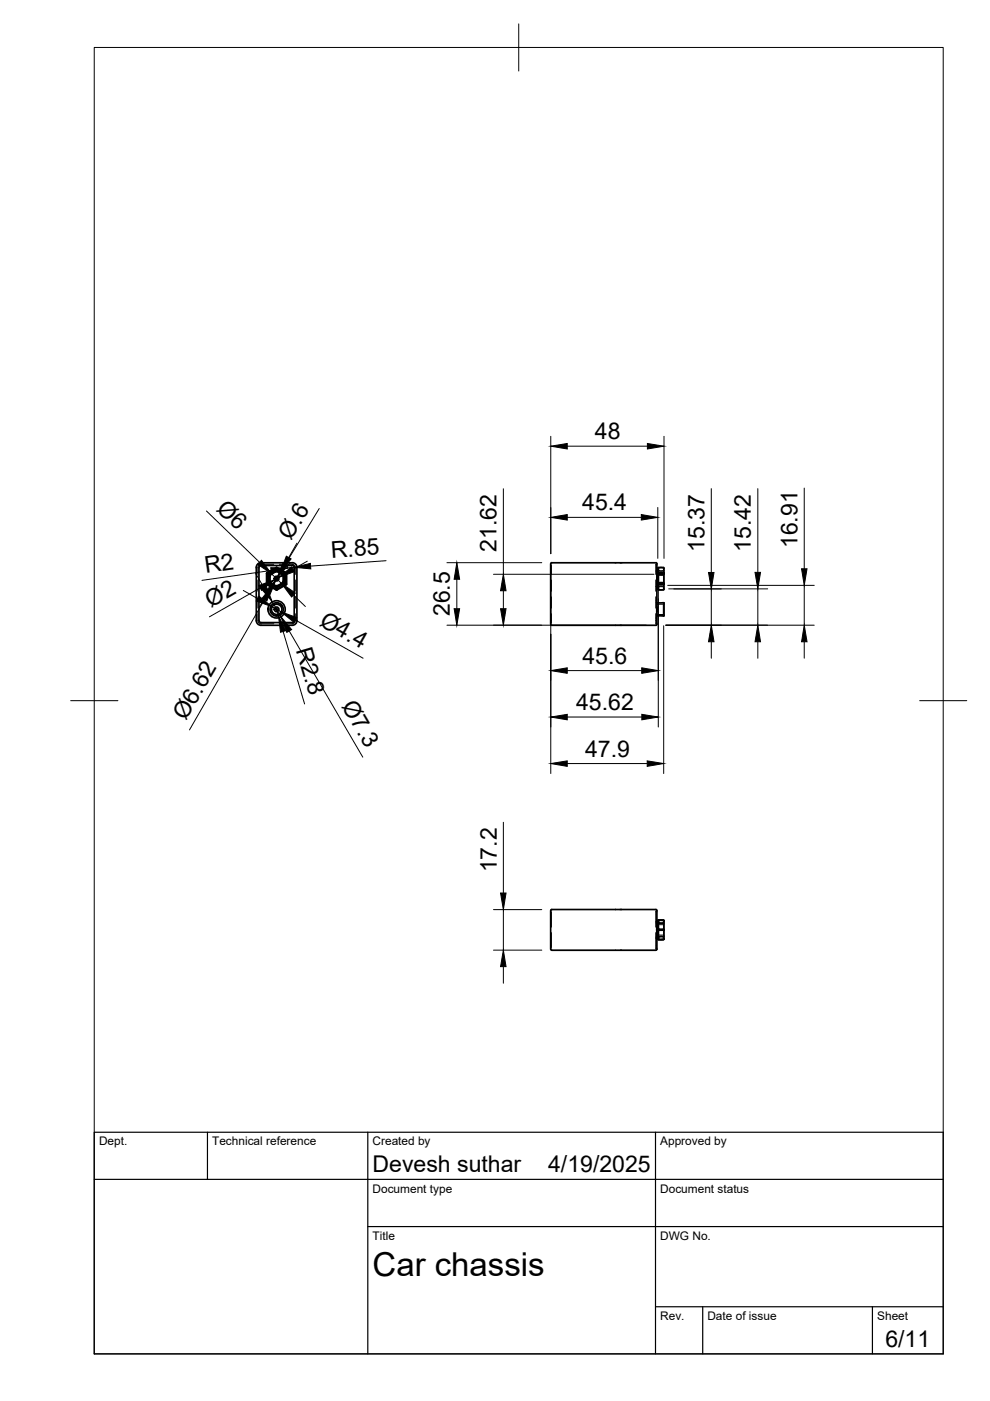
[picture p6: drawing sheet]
<svg xmlns="http://www.w3.org/2000/svg" width="210mm" height="297mm" viewBox="0 0 210 297" stroke-linecap="round" stroke-linejoin="round" font-family="sans-serif">
<!-- layer: Hidden -->
<g fill="none" stroke="#000" stroke-width=".21">
<path d="M58 119.6h-2.7l-.4 .2-.2 .4v1.6M59.2 119.6h2.8l.4 .2 .2 .4v1.6M116.8 119.7l.1 .2v1.9M139.3 119.7l-.2 .2M54.7 130.1v1.6l.2 .4 .4 .2h2.7M54.7 123v2.4M54.7 126.5v2.4M56.6 121.6v2.2M56.7 123.9l1.9 1.1M56.7 121.7v2M56.8 123.8l1.8 1.1M56.9 121.8l-.3 .9 .3 .9"/>
<path d="M56.9 123.7l.7 .7 1 .3M56.9 121.8v1.8M57 121.8v1.8M57 123.7l1.6 .9-1.6-.9M57.1 122.1a1.65 1.65 0 0 0 .7 2M57.1 121.9v1.6M57.2 121.9l-.2 .8 .2 .8M57.2 121.8l1.4-.8-.8 .3-.6 .5M57.2 123.6l1.4 .8M57.2 123.6l.6 .5 .8 .3M57.3 122.1v1.2M57.4 128.6l.5-.6 .6-.2 .9 .2 .5 .6"/>
<path d="M57.4 129.8l.5 .6 .6 .2 .9-.2 .5-.6M57.4 123.6l.4 .3 .7 .3M57.8 121.3a1.63 1.63 0 0 1 2.1 .4M58.5 121.2l-.5 .1-.6 .5M58.6 120.7l-1 .3-.7 .7M58.6 120.8l-1.6 .9M58.6 120.5l-1.8 1.1M58.6 120.4l-1.9 1.1M58.7 120.7l.9 .3 .7 .7-1.6-.9M58.7 120.8l1.6 .9M58.7 120.5l1.8 1.1M58.7 120.4l1.9 1.1"/>
<path d="M58.8 121.2l.5 .1 .5 .5M59.8 123.6l-.3 .3-.7 .3M60 122.1v1.2M60 123.6l-.5 .5-.8 .3M60.1 121.8l-1.4-.8 .8 .3 .5 .5M60.1 123.6l-1.4 .8M60.1 121.9v1.6l.2-.8-.2-.8M60.3 123.7l-1.6 .9 1.6-.9M60.3 122.7a1.67 1.67 0 0 1-1.4 1.6M60.3 123.7l-.7 .7-.9 .3M60.3 121.8v1.8M60.4 121.8l.2 .9-.2 .9"/>
<path d="M60.5 123.8l-1.8 1.1M60.5 121.7v2M60.6 123.9l-1.9 1.1M60.7 121.6v2.2M62.6 130.1v1.6l-.2 .4-.4 .2h-2.8M62.6 123v2.4M62.6 126.5v2.4M116.9 130.1v1.9l-.1 .2M116.9 123v2.4M116.9 126.5v2.4M139.1 130.1v2.2v-2.2M139.1 121.8v-2.2v2.2"/>
<path d="M139.1 123v2.4M139.1 126.5v2.4M139.1 121.1h.1M139.1 124.3h.1M139.1 127.4h.1M139.1 131h.1M139.1 124.3l.2 .1M139.1 132l.2 .2M139.1 127.7l.1 .1M139.2 127.8v2.8h.1M139.2 130.6h-.1M139.2 127.8h.1"/>
<path d="M139.3 122.2v1M139.3 128.7v1M139.3 121l-.2 .1M139.4 121.2v3M139.4 124.2l.1 .2M139.4 122.5l-.2 .2 .2 .2M139.4 129l-.2 .2 .2 .2M139.5 123.7h.1M139.5 124.7h.1M139.5 121.8h.1M139.5 123.6h.1M139.5 120.7h.1"/>
<path d="M139.5 121.7h.1M139.5 120.7v4M139.5 123.6v.1M139.5 121.7v.1M139.5 120.7v1M139.5 121.8v1.8M139.5 123.7v1M139.5 124.6h.1M139.5 121l-.1 .2M139.6 121.6h1.1v2.2h-1.1zM139.6 121.7v-1.2l.3-.1 .8 .1v1.2M139.6 123.7v.1"/>
<path d="M139.6 121.8h-.1M139.6 120.8h-.1M139.6 121.7h-.1M139.6 124.5a.97 .97 0 0 1 1.2 0M139.6 123.6h1.2M139.6 121.8l.1 .1a.98 .98 0 0 0 1.1-.1M139.6 121.7l.1 2zM139.6 120.9a.97 .97 0 0 0 1.2 0M139.6 121.8h.1M139.6 121.7v-1.2l.1 1.2M139.6 123.7v1.2l.1-1M139.7 123.8h.1"/>
<path d="M139.7 123.7v.1M139.7 124.5h1M139.7 123.6h1M139.7 121.8v.1M139.7 121.6h.1M139.7 121.8h1M139.7 120.9h1M139.7 123.5h1M139.7 123.5l-.1 .1M139.7 123.5v.1M139.7 123.5l1 .1M140.7 123.5l.1 .1"/>
<path d="M140.7 123.7v1.2l-.4 .1-.7-.1v-1M140.7 121.8l-1 .1M140.8 121.8h-.1M140.8 128l-1.5 .1v2.2l1.5 .1M116.8 193.2l.1 .2v3.2M116.9 197.7v3.2l-.1 .2M139.1 196.6v-3.4v3.4M139.1 197.7v3.4v-3.4M139.1 195.3h.1M139.1 195.5h.1M139.1 199h.1M139.1 198.8h.1"/>
<path d="M139.1 198.8l.2 .1M139.1 195.7l.1 .1M139.2 195.8v2.8M139.2 198.6h1.5M139.2 198.6h-.1M139.2 195.8h1.5M139.3 196.6v1.1M139.3 193.2l-.2 .2M139.3 195.4l-.2 .1M139.3 198.2l1.5 .1M139.4 195.7v3M139.4 198.7l.1 .1"/>
<path d="M139.4 197l-.2 .2 .2 .1M139.5 195.4v.1M139.5 195.5h.1M139.5 198.8h.1M139.5 195.2v1.9v-1.6M139.5 198.8v.1M139.5 198.8v-1.6v1.9M139.5 198.8l.1 .1M139.5 195.5l-.1 .2M139.6 199l.5 .2 .6-.2M139.6 195.3l.5-.2 .6 .2M139.6 197.2v1.9l1.1-.1"/>
<path d="M139.6 195.4l-.1 .1M139.6 195.5h-.1M139.6 198.7l.1-.1 .5-.1 .6 .2M139.6 199h.1M139.6 195.6l.1 .1 .5 .1 .6-.2M139.6 195.3h.1M139.6 195.6l.1 .2h.5l.6-.2M139.6 198.7l.1-.2h.5l.6 .2M139.6 195.3v1.8M139.6 197.2v1.8M139.7 198.7h1M139.7 195.6h1"/>
<path d="M139.7 195.3v1.8M139.7 197.2v1.8M140.7 195.3l-1.1-.1v1.9M140.7 195.3v1.8M140.7 197.2v1.8M140.7 197.2v1.4M140.7 195.8v1.3M140.7 195.8h.1M140.8 198.5l-.1 .1M140.8 196l-1.5 .1M139.1 200.9l.2 .2"/>
</g>
<!-- layer: Visible -->
<g fill="none" stroke="#000" stroke-width=".36">
<path d="M54.6 119.6l.7-.3h6.7a.97 .97 0 0 1 .9 1l.1 11.3a1.01 1.01 0 0 1-1 1h-6.7a1.01 1.01 0 0 1-1-1v-11.3zM55 120.1l.3-.2h6.7l.3 .2 .1 11.5-.2 .3-6.9 .1-.3-.2zM56.5 121.5l.8 .4v1.6l-.8 .4zM56.6 124l.7-.5 1.3 .8v.8zM56.6 121.4l2-1.1v.8l-1.3 .8zM56.9 123.6l.1 .1M57 121.6l-.1 .1M57.2 123.5h.1M57.2 121.8v.1M57.3 123.3l.2 .3M57.5 121.8l-.2 .3M58.5 124.2h.3"/>
<path d="M58.5 121.2h.3M58.6 120.3h.1M58.6 124.7h.1M58.6 120.7h.1M58.7 124.3l1.3-.8 .7 .5-2 1.1zM58.7 124.3h.1M58.7 120.3l2 1.1-.7 .4M58.7 120.3v.8l1.3 .8M58.7 120.3h.1M58.7 121h-.1M58.7 124.3h-.1M59.8 121.8l.2 .3"/>
<path d="M60 123.3l-.2 .3M60 121.9l.8-.4v2.4l-.8-.4zM60 121.8v.1M60.1 121.8v.1M60.1 123.5h.1M60.4 121.6v.1M60.4 123.6v.1M60.8 121.5l-.1 .1M116.8 132.4v-12.9l.2-.2 22.2 .1 .1 13M116.8 132.4l.2 .2h22.1l.2-.2M139.3 124.4l.2 .3M139.3 120.9v.1"/>
<path d="M139.5 123.8l.4 .2 .9-.2M139.5 123.7l.1 .1M139.5 121.5h1.3M139.5 120.5a1.21 1.21 0 0 1 1.3 0M139.5 120.5v1.2M139.5 120.7l-.2 .3M139.6 123.9h.1M139.6 121.5v.1M139.6 123.8h1.1M139.6 121.6h1.1M139.6 123.8v.1M139.6 123.8l.1 .1"/>
<path d="M139.6 121.6h.1M139.6 121.6h-.1M139.6 123.9h1M139.6 121.5h1M139.6 121.5h.1M139.7 121.5v.1M140.7 121.5h.1M140.7 121.6h.1M140.7 123.8h.1M140.7 121.5v.1M140.7 127.8v2.8h-1.4M140.7 127.8h-1.4"/>
<path d="M140.7 127.8v2.8M140.8 120.5v4.4a1.13 1.13 0 0 1-1.3 0v-3.2M140.8 123.7l-.1 .1M116.8 192.9l22.3-.1 .2 .2v8.3l-.2 .2h-22.1l-.2-.2zM139.3 198.9h.1M139.3 198.9l.2 .2M139.5 199a1.33 1.33 0 0 0 1.3 0M139.5 197.2h.1M139.5 195.2l-.2 .2M139.6 197.2h.1M139.6 197.1h1.1M139.6 195.1h1.1"/>
<path d="M139.6 197.1h.1M139.6 197.2h1.1M139.6 197.1h-.1M139.6 195.1l-.1 .2M139.6 197.1h1M139.6 197.2h1M139.6 197.1h-.1v-1.9a1.26 1.26 0 0 1 1.3 0v3.9a1.21 1.21 0 0 1-1.3 0v-1.9M139.7 197.2h-.1M139.7 197.1h1M139.7 197.2h1M139.7 197.1h.1M139.7 197.1h.9"/>
<path d="M139.7 197.2h.9M139.7 197.2h.1M140.7 197.1h.1M140.7 197.2h.1M140.7 197.1h.1h-.1M140.7 195.1l.1 .2M140.7 197.2h.1h-.1M140.7 197.1v.1"/>
<circle cx="58.6" cy="122.7" r=".16"/>
<circle cx="58.6" cy="129.2" r=".16"/>
<circle cx="58.6" cy="122.7" r=".5"/>
<circle cx="58.6" cy="129.2" r=".5"/>
<circle cx="58.6" cy="129.2" r="1.83"/>
<circle cx="58.7" cy="129.2" r="1.1"/>
<circle cx="58.7" cy="129.2" r="1.41"/>
</g>
<g fill="#000">
<circle cx="139.6" cy="123.8" r=".18"/>
<circle cx="139.6" cy="121.6" r=".18"/>
<circle cx="139.6" cy="197.2" r=".18"/>
<circle cx="139.7" cy="197.2" r=".18"/>
<circle cx="139.7" cy="197.1" r=".18"/>
</g>
<!-- layer: BORDER -->
<path d="M20 10.1h180v276.9h-180zM110 5.1v10M15 148.6h10M195 148.6h10" fill="none" stroke="#000" stroke-width=".21"/>
<!-- layer: TITLEBLOCK -->
<path d="M20 240.1h180v46.9h-180zM20 250h180M44 240.1v9.9M78 240.1v46.9M139 240.1v46.9M78 260.1h122M139 277.1h61M149 277.1v9.9M185 277.1v9.9" fill="none" stroke="#000" stroke-width=".25"/>
<!-- layer: FD_Dimensions -->
<g fill="none" stroke="#000" stroke-width=".21">
<path d="M116.8 92.5v24.9M120.3 94.6h17M140.8 92.5v25.9M43.8 108.3l11.2 10.9M61.9 119.3a1.01 1.01 0 0 0-1 1.1l1.5-.1M62.9 115.2l-1.7 3M65.2 119l-3.1 1.7M67.7 107.8l-7.2 11.8M81.9 118.9l-16.1 1.1M94.8 119.3h20.1M106.7 103.6v18.2M120.3 109.7h15.7"/>
<path d="M139.5 107.6v10.8M150.8 103.6v17.8M160.7 103.6v17.8M170.5 103.5v17.1M51.6 125.2l3 1.7M54.2 121.6l1.7 3M55.2 124.7l-10.8 6.1M56.1 127.2l-15.9 27.6M56.7 125.8l-1.8 3M57.5 121l-14.7 2M57.6 121.6l2.1 2.1M57.7 128.6l1.9 1.1"/>
<path d="M57.7 127.6l1.9 3.2M58.6 129.2l.4 1.3M58.7 122.6l-.1 .2M59.1 122.4l-.9 .5M59.5 121.2l-1.7 2.9M60 133.9l4.6 15.4M61.3 133.8l15.6 26.7M62.2 126.2l2.5 2.4M62.4 120.3h.1M62.6 131.5l14.4 8.1M94.8 132.6h42.2M96.9 122.8v6.3"/>
<path d="M104.6 121.8h34.1M106.7 125.3v3.8M116.8 121.6v42.4M139.6 123.6v30.5M140.7 132.7v31.3M141.2 132.6h31.4M141.6 124.1h31M141.8 124.8h21M142.9 124.9h10M150.8 124.9v7.7M150.8 136.1v3.5M160.7 124.8v7.8"/>
<path d="M160.7 136.1v3.5M170.5 124.1v8.5M170.5 136.1v3.5M120.3 152h15.8M120.3 142.2h15.8M106.7 174.3v15M120.3 161.9h16.9M104.6 192.9h10.3M106.7 192.9v8.6M104.6 201.5h10.3M106.7 204.9v3.6"/>
</g>
<g fill="#000" stroke="#000" stroke-width=".21">
<path d="M116.8 94.6l3.5-.6v1.2zM137.3 94l3.5 .6-3.5 .6zM55.4 118.8l2.2 2.8-3-2zM60 119.3l1 .6-2.3 2.7zM60.7 117.9l1 .6-2.2 2.7zM62.4 120.3l3.4-.8 .1 1.1zM116.8 109.7l3.5-.6v1.2zM136 109.1l3.5 .6-3.5 .6zM54.9 124.1l3.3-1.2-2.7 2.3zM54.9 126.4l2.8 2.2-3.3-1.2zM57.8 124.1l-1.2 3.3-1-.5zM58.6 122.8l-1.4 3.3-1-.6z"/>
<path d="M55.5 124.9l1-.6 1.2 3.3zM57.4 120.4h3.5l-3.3 1.1zM59 130.5l1.6 3.2-1.1 .4zM59.1 122.4l2.7-2.2 .6 1zM59.6 130.8l2.2 2.7-1 .6zM59.7 123.7l2.9 2-.8 .9zM59.6 129.7l3.3 1.2-.5 1.1zM96.3 129.1h1.2l-.6 3.5zM96.9 119.3l.6 3.5h-1.2zM106.1 129.1h1.2l-.6 3.5zM106.7 121.8l.6 3.5h-1.2zM150.8 132.6l.6 3.5h-1.2z"/>
<path d="M150.2 121.4h1.2l-.6 3.5zM160.7 132.6l.5 3.5h-1.1zM160.1 121.4h1.1l-.5 3.4zM170.5 132.6l.6 3.5h-1.2zM169.9 120.6h1.2l-.6 3.5zM116.8 152l3.5-.5v1.1zM116.8 142.2l3.5-.6v1.2zM136.1 141.6l3.5 .6-3.5 .6zM136.1 151.5l3.5 .5-3.5 .6zM116.8 161.9l3.5-.6v1.2zM137.2 161.3l3.5 .6-3.5 .6zM106.1 189.3h1.2l-.6 3.6z"/>
<path d="M106.7 201.5l.6 3.4h-1.2z"/>
</g>
<text font-size="7" x="79" y="270.6">Car chassis</text>
<g font-size="4.9">
<text x="126.1" y="93.1">48</text>
<text x="45.7" y="108.1" transform="rotate(44 45.7 108.1)">Ø6</text>
<text x="123.4" y="108.2">45.4</text>
<text x="61.7" y="114.8" transform="rotate(-59 61.7 114.8)">Ø.6</text>
<text x="70.3" y="118.2" transform="rotate(-4 70.3 118.2)">R.85</text>
<text x="105.3" y="117" transform="rotate(-90 105.3 117)">21.62</text>
<text x="149.4" y="117" transform="rotate(-90 149.4 117)">15.37</text>
<text x="159.2" y="117" transform="rotate(-90 159.2 117)">15.42</text>
<text x="169.1" y="116.2" transform="rotate(-90 169.1 116.2)">16.91</text>
<text x="43.6" y="121.5" transform="rotate(-8 43.6 121.5)">R2</text>
<text x="44.7" y="128.8" transform="rotate(-30 44.7 128.8)">Ø2</text>
<text x="95.4" y="130.7" transform="rotate(-90 95.4 130.7)">26.5</text>
<text x="62.7" y="137.8" transform="rotate(73 62.7 137.8)">R2.8</text>
<text x="67.5" y="132.4" transform="rotate(30 67.5 132.4)">Ø4.4</text>
<text x="123.5" y="140.7">45.6</text>
<text x="72.3" y="149.6" transform="rotate(60 72.3 149.6)">Ø7.3</text>
<text x="39.4" y="153" transform="rotate(-60 39.4 153)">Ø6.62</text>
<text x="122.2" y="150.6">45.62</text>
<text x="124.1" y="160.4">47.9</text>
<text x="105.3" y="185" transform="rotate(-90 105.3 185)">17.2</text>
<text x="79" y="248.5">Devesh suthar</text>
<text x="116.2" y="248.5">4/19/2025</text>
<text x="187.7" y="285.7">6/11</text>
</g>
<g font-size="2.5">
<text x="21" y="242.9">Dept.</text>
<text x="45" y="242.9">Technical reference</text>
<text x="79" y="242.9">Created by</text>
<text x="140" y="242.9">Approved by</text>
<text x="79" y="252.8">Document type</text>
<text x="140" y="252.8">Document status</text>
<text x="79" y="262.9">Title</text>
<text x="140" y="262.9">DWG No.</text>
<text x="140" y="279.9">Rev.</text>
<text x="150" y="279.9">Date of issue</text>
<text x="186" y="279.9">Sheet</text>
</g>
</svg>
